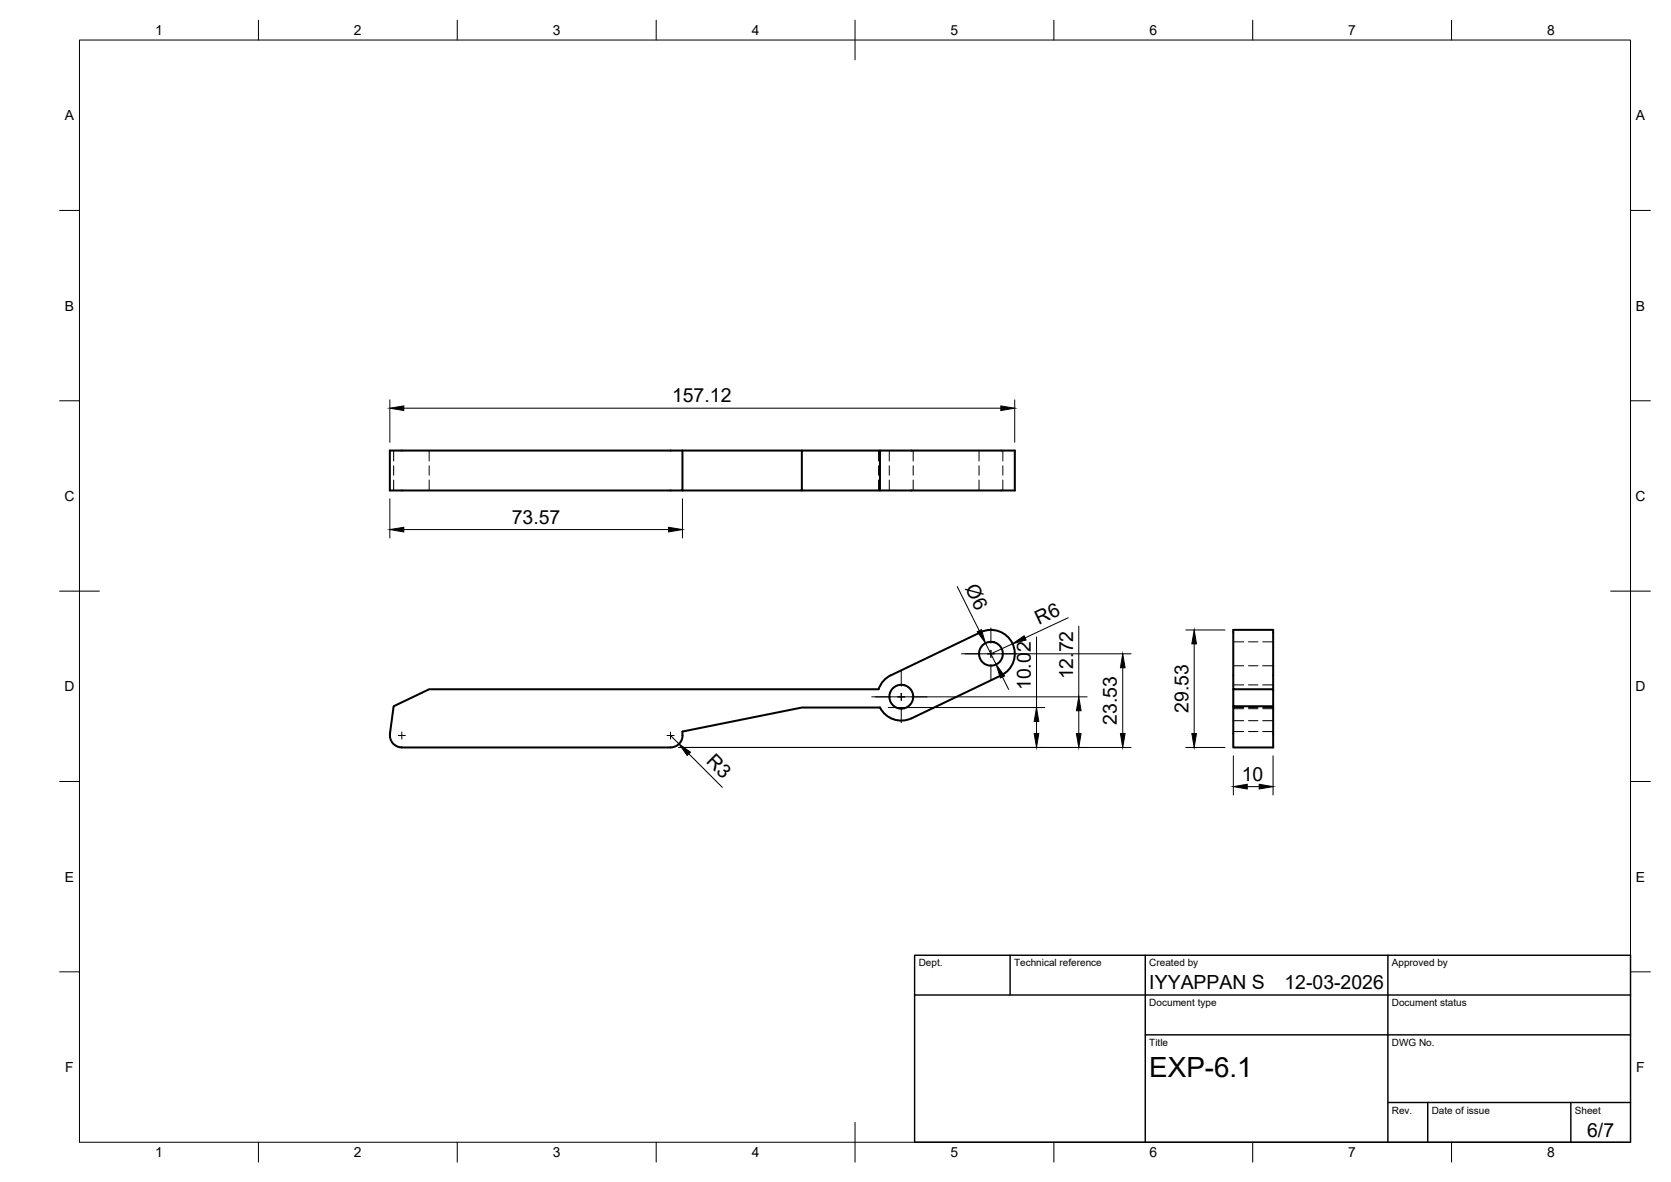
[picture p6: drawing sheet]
<svg xmlns="http://www.w3.org/2000/svg" width="420mm" height="297mm" viewBox="0 0 420 297" stroke-linecap="round" stroke-linejoin="round" font-family="sans-serif">
<!-- layer: Visible -->
<g fill="none" stroke="#000" stroke-width=".51">
<path d="M98 113.2h73.6v10.1h-73.6zM171.6 113.2h30M221.3 113.2h-19.7v10.1h-30M201.6 123.3h19.7v-10.1h33.9v10.1h-33.9M220.9 173.2h-113l-8.9 4.3-1 6.9a3 3 0 0 0 3 3.4h67.6M221.3 177.8h-19.7l-30 6a3.2 3.2 0 0 1-3 4M221.3 177.8a6 6 0 0 0 7.9 2.7M224 169.7l22.6-10.8a6 6 0 0 1 8 2.8 6 6 0 0 1-2.8 8l-22.6 10.8M224 169.7l-1.6 1.2-.9 1-.6 1.3M310.1 173.2v4.3h10v10.3h-10v-10.3M320.1 173.2v-14.9h-10v14.9h10v4.3"/>
<circle cx="226.6" cy="175.1" r="3"/>
<circle cx="249.2" cy="164.3" r="3"/>
</g>
<!-- layer: Hidden -->
<g fill="none" stroke="#000" stroke-width=".25">
<path d="M99 113.2v2.7M99 117.1v2.3M107.9 113.2v2.7M107.9 117.1v2.3M220.9 113.2v2.7M220.9 117.1v2.3M223.6 113.2v2.7M223.6 117.1v2.3M229.6 113.2v2.7M229.6 117.1v2.3M246.2 113.2v2.7M246.2 117.1v2.3"/>
<path d="M252.2 113.2v2.7M252.2 117.1v2.3M99 120.6v2.7M107.9 120.6v2.7M220.9 120.6v2.7M223.6 120.6v2.7M229.6 120.6v2.7M246.2 120.6v2.7M252.2 120.6v2.7M310.1 177.8h2.6M310.1 161.3h2.6M310.1 167.3h2.6"/>
<path d="M310.1 172.1h2.6M310.1 178.1h2.6M313.9 177.8h2.4M313.9 161.3h2.4M313.9 167.3h2.4M313.9 172.1h2.4M313.9 178.1h2.4M317.5 177.8h2.6M317.5 161.3h2.6M317.5 167.3h2.6M317.5 172.1h2.6M317.5 178.1h2.6"/>
<path d="M310.1 183.8h2.6M310.1 181.1h2.6M313.9 183.8h2.4M313.9 181.1h2.4M317.5 183.8h2.6M317.5 181.1h2.6"/>
</g>
<!-- layer: BORDER -->
<g fill="none" stroke="#000" stroke-width=".25">
<path d="M20 10.1h390v276.9h-390zM65 5.1v5M115 5.1v5M165 5.1v5M215 5.1v10M265 5.1v5M315 5.1v5M365 5.1v5M15 52.9h5M410 52.9h5M15 100.7h5M410 100.7h5"/>
<path d="M15 148.6h10M405 148.6h10M15 196.4h5M410 196.4h5M15 244.2h5M410 244.2h5M65 287v5M115 287v5M165 287v5M215 282.1v9.9M265 287v5M315 287v5"/>
<path d="M365 287v5"/>
</g>
<!-- layer: TITLEBLOCK -->
<path d="M230 240.1h180v46.9h-180zM230 250h180M254 240.1v9.9M288 240.1v46.9M349 240.1v46.9M288 260.1h122M349 277.1h61M359 277.1v9.9M395 277.1v9.9" fill="none" stroke="#000" stroke-width=".36"/>
<!-- layer: Smart Centers -->
<g fill="none" stroke="#000" stroke-width=".25">
<path d="M249.2 157.8v3.8M220.1 175.1h3.8M225.7 175.1h1.8M226.6 168.6v3.8M226.6 174.2v1.8M226.6 177.8v3.8M229.3 175.1h3.8M242.7 164.3h3.8M248.3 164.3h1.7M249.2 163.4v1.8M249.2 167v3.8M251.8 164.3h3.9"/>
<path d="M100.1 184.8h1.8M101 183.9v1.8M167.7 184.8h1.8M168.6 183.9v1.8"/>
</g>
<!-- layer: FD_Dimensions -->
<g fill="none" stroke="#000" stroke-width=".25">
<path d="M98 100.5v10.7M101.5 102.6h150.2M255.1 100.5v10.7M98 125.4v9.8M101.5 133.1h66.6M171.6 125.4v9.8M240.7 147.4l5.5 11.1M268.6 155.2l-10.9 5.1M271.3 157.4v17.7M298.2 158.3h9.8M219.2 175.1h54.1M223.4 177.8h39.3"/>
<path d="M241.7 164.3h42.7M247.8 161.6l2.7 5.4M252.1 170.1l1.5 3.2M254.6 161.8l-5.4 2.5M260.6 160.1v17.7M271.3 178.6v5.7M282.3 167.8v16.5M300.3 161.8v22.5M168.6 184.8l2.1 2.2M170.7 187.8h113.7M173.2 189.4l8.4 8.5M260.6 181.3v3"/>
<path d="M298.2 187.8h9.8M310.1 189.9v9.9M313.6 197.7h3M320.1 189.9v9.9"/>
</g>
<g fill="#000" stroke="#000" stroke-width=".25">
<path d="M98 102.6l3.5-.6v1.2zM251.7 102l3.4 .6-3.4 .6zM98 133.1l3.5-.6v1.2zM168.1 132.5l3.5 .6-3.5 .6zM245.7 158.8l1.1-.6 1 3.4zM254.6 161.8l2.9-2 .5 1zM250.5 167l2.1 2.9-1.1 .5zM271.3 175.1l.5 3.5h-1.1zM282.3 164.3l.6 3.5h-1.2zM300.3 158.3l.5 3.5h-1.1zM170.7 187l2.9 2-.8 .9zM260 184.3h1.2l-.6 3.5z"/>
<path d="M260.6 177.8l.6 3.5h-1.2zM270.7 184.3h1.1l-.5 3.5zM281.7 184.3h1.2l-.6 3.5zM299.7 184.3h1.1l-.5 3.5zM310.1 197.7l3.5-.6v1.2zM316.6 197.1l3.5 .6-3.5 .6z"/>
</g>
<text font-size="7" x="289" y="270.6">EXP-6.1</text>
<g font-size="4.9">
<text x="169" y="101.1">157.12</text>
<text x="128.7" y="131.6">73.57</text>
<text x="242.6" y="147.8" transform="rotate(64 242.6 147.8)">Ø6</text>
<text x="261.2" y="157.1" transform="rotate(-25 261.2 157.1)">R6</text>
<text x="259.2" y="173.4" transform="rotate(-90 259.2 173.4)">10.02</text>
<text x="269.8" y="170.7" transform="rotate(-90 269.8 170.7)">12.72</text>
<text x="298.8" y="179.2" transform="rotate(-90 298.8 179.2)">29.53</text>
<text x="280.8" y="182.1" transform="rotate(-90 280.8 182.1)">23.53</text>
<text x="177.4" y="191.6" transform="rotate(45 177.4 191.6)">R3</text>
<text x="312.2" y="196.2">10</text>
<text x="289" y="248.5">IYYAPPAN S</text>
<text x="323" y="248.5">12-03-2026</text>
<text x="399.1" y="285.7">6/7</text>
</g>
<g font-size="3.5">
<text x="39" y="8.8">1</text>
<text x="89" y="8.8">2</text>
<text x="139" y="8.8">3</text>
<text x="189" y="8.8">4</text>
<text x="239" y="8.8">5</text>
<text x="289" y="8.8">6</text>
<text x="339" y="8.8">7</text>
<text x="389" y="8.8">8</text>
<text x="16.3" y="30.2">A</text>
<text x="411.3" y="30.2">A</text>
<text x="16.3" y="78">B</text>
<text x="411.3" y="78">B</text>
<text x="16.2" y="125.9">C</text>
<text x="411.2" y="125.9">C</text>
<text x="16.2" y="173.7">D</text>
<text x="411.2" y="173.7">D</text>
<text x="16.3" y="221.6">E</text>
<text x="411.3" y="221.6">E</text>
<text x="16.4" y="269.4">F</text>
<text x="411.4" y="269.4">F</text>
<text x="39" y="290.8">1</text>
<text x="89" y="290.8">2</text>
<text x="139" y="290.8">3</text>
<text x="189" y="290.8">4</text>
<text x="239" y="290.8">5</text>
<text x="289" y="290.8">6</text>
<text x="339" y="290.8">7</text>
<text x="389" y="290.8">8</text>
</g>
<g font-size="2.5">
<text x="231" y="242.9">Dept.</text>
<text x="255" y="242.9">Technical reference</text>
<text x="289" y="242.9">Created by</text>
<text x="350" y="242.9">Approved by</text>
<text x="289" y="252.8">Document type</text>
<text x="350" y="252.8">Document status</text>
<text x="289" y="262.9">Title</text>
<text x="350" y="262.9">DWG No.</text>
<text x="350" y="279.9">Rev.</text>
<text x="360" y="279.9">Date of issue</text>
<text x="396" y="279.9">Sheet</text>
</g>
</svg>
